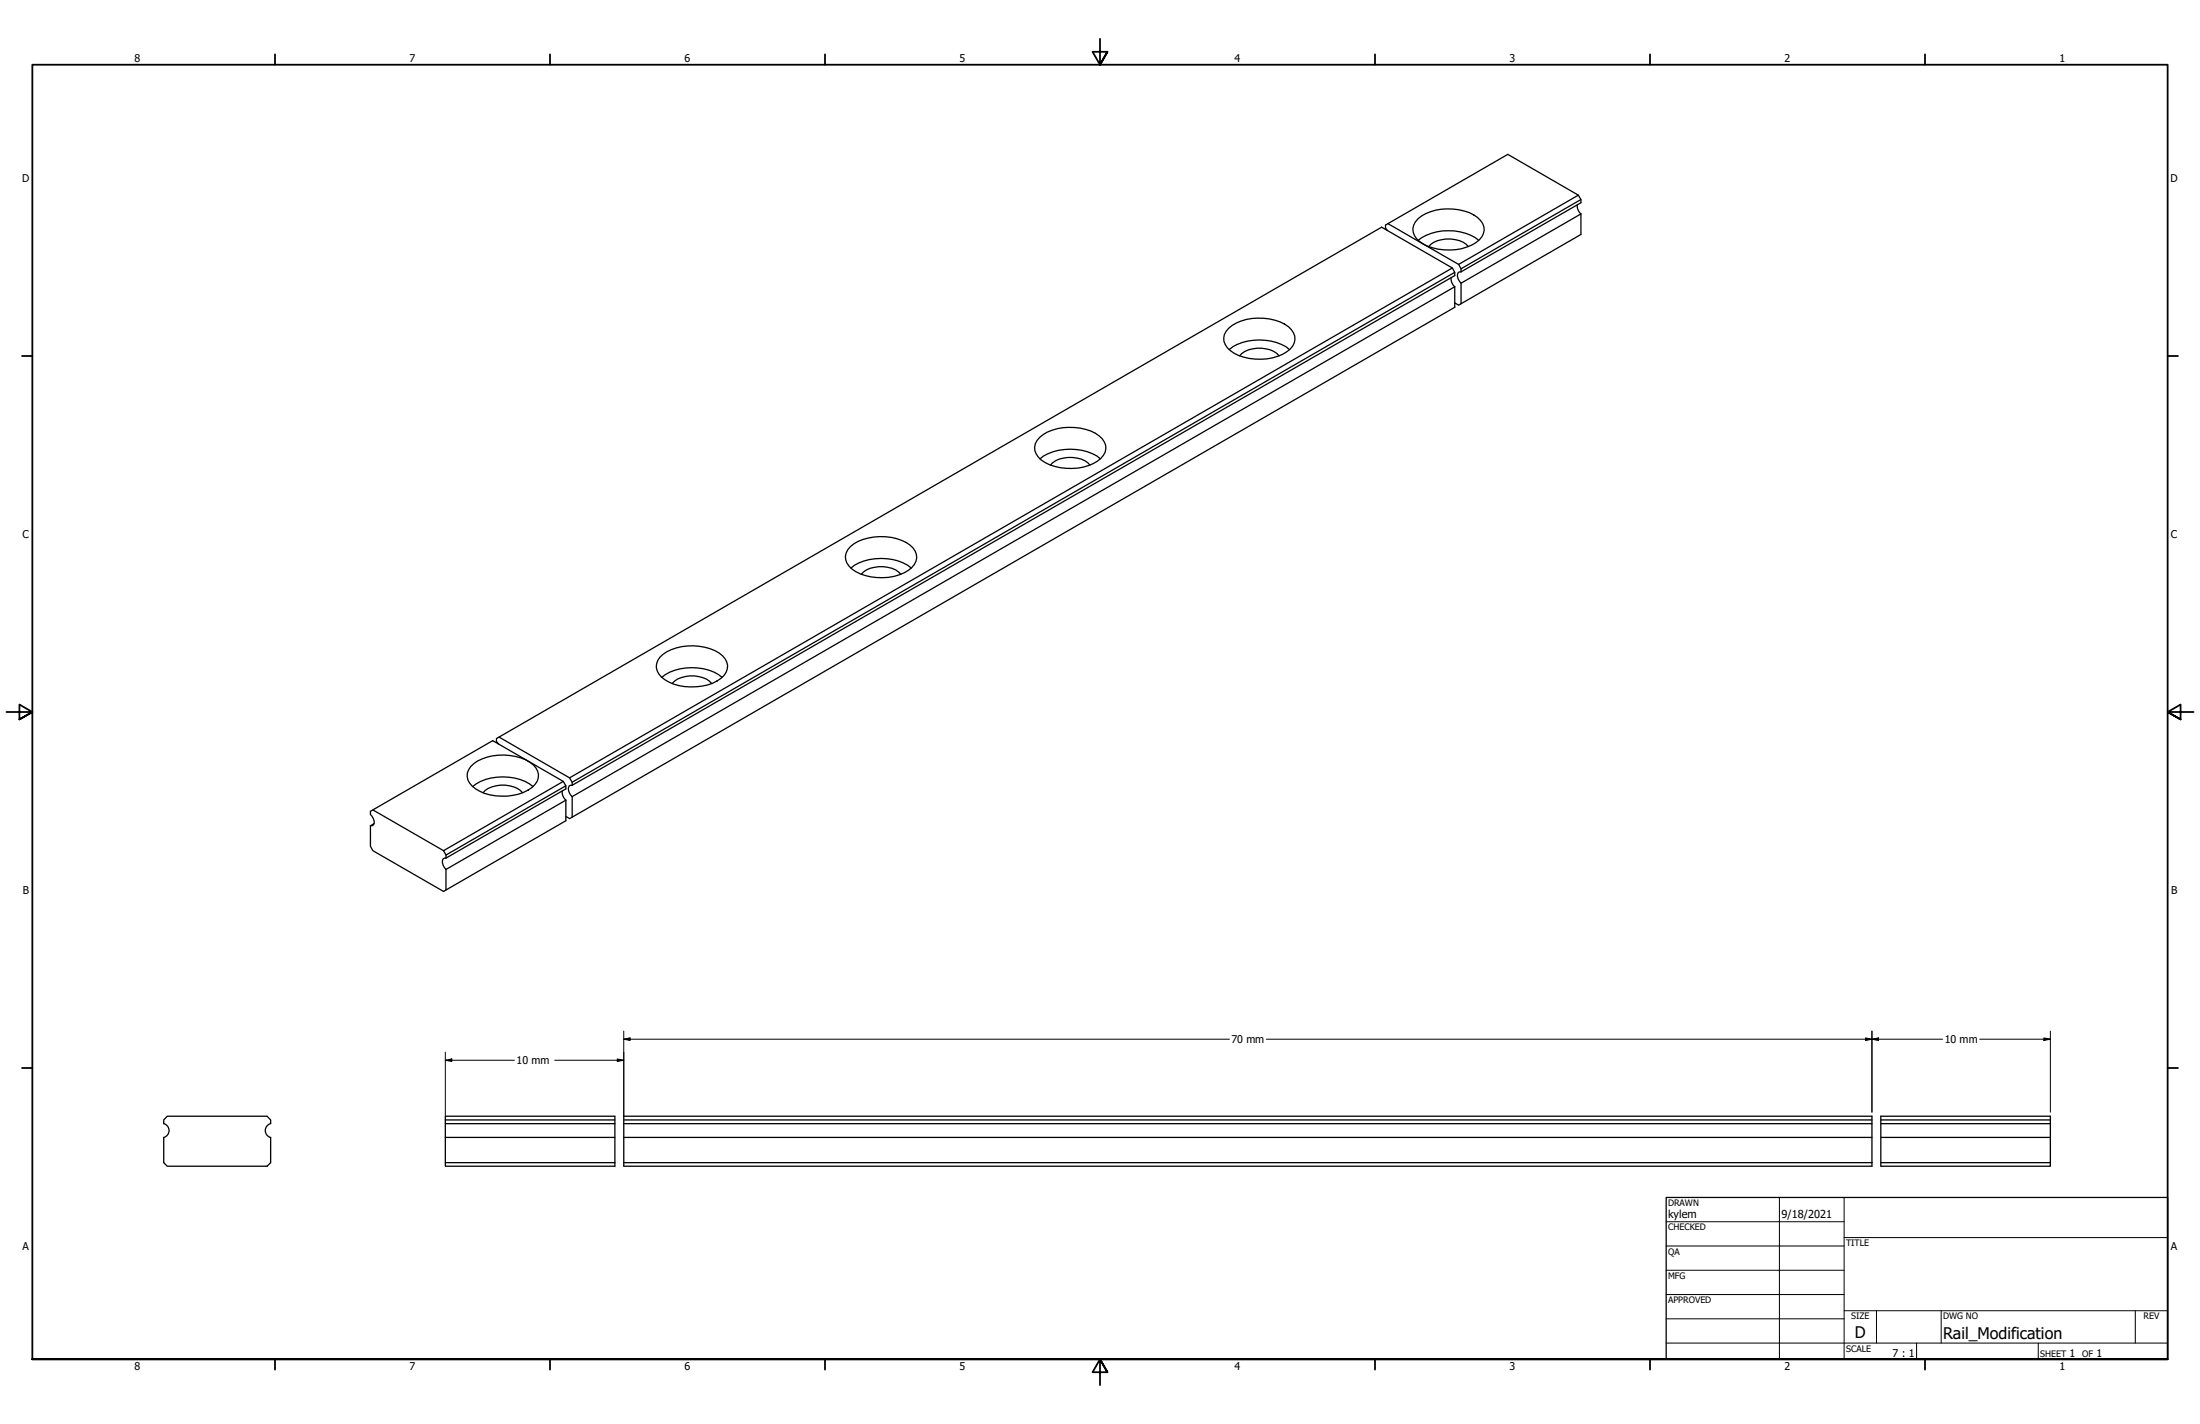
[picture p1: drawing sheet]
<svg xmlns="http://www.w3.org/2000/svg" width="864mm" height="559mm" viewBox="0 0 864 559" stroke-linecap="round" stroke-linejoin="round" font-family="sans-serif">
<!-- layer: Visible (ANSI) -->
<g fill="none" stroke="#000" stroke-width=".51">
<path d="M619.6 76.6l-47 27.2M620.6 78.3l-47.1 27.2M544.6 90.5l-.7-1v-1.2l.9-.5 27.8 16 .9 1.7M544.8 87.8l47.1-27.2 27.7 16 1 1.7v1.3l-47.1 27.1M556.6 85.9a20.4 20.4 0 0 1 21.9-1.6 6 6 0 0 1 3.2 8.7 15.2 15.2 0 0 1-12.5 5.1 18.1 18.1 0 0 1-13.2-4.5 5.3 5.3 0 0 1 .6-7.7zM556.7 94.3a20.7 20.7 0 0 1 23.8 0M560.8 96.8a10.5 10.5 0 0 1 10.4-2.8 7.7 7.7 0 0 1 5.2 2.8M619.1 80.4v.6a4.4 4.4 0 0 0 1.5 2.9M620.6 83.9v8.1l-47.1 27.2M620.6 83.9l-47.1 27.2M569.7 109a3.9 3.9 0 0 0 1.4 3.5M570.1 105.2l-346.5 200"/>
<path d="M571.1 112.5v8.1l-346.5 200.1M571.1 106.9l-346.5 200.1M571.1 112.5l-346.5 200.1M573.5 111.1v8.1l-.9 .6-1.5-.9M573.5 106.7h-.6a1.96 1.96 0 0 0-.5 2.8l1.1 1.6M573.5 105.5v1.2M482.3 128.8a20.4 20.4 0 0 1 22-1.6 6.1 6.1 0 0 1 3.1 8.6 17.1 17.1 0 0 1-14.8 5.1 14.3 14.3 0 0 1-11.7-5.7 5.1 5.1 0 0 1 1.4-6.4zM482.5 137.2a20.4 20.4 0 0 1 23.7 0M486.6 139.6a11.8 11.8 0 0 1 13.5-1.7l2 1.7M408.1 171.6a19.6 19.6 0 0 1 18.2-3.1 10.1 10.1 0 0 1 7.7 6.3 7 7 0 0 1-4.9 7.1 21.5 21.5 0 0 1-20.4-1.4 5.4 5.4 0 0 1-.6-8.9zM408.2 180.1a20.2 20.2 0 0 1 18.7-2.8l3.7 1.6 1.4 1.2M412.4 182.5a11.8 11.8 0 0 1 13.4-1.7l2.1 1.7"/>
<path d="M333.8 214.5a20.3 20.3 0 0 1 18.2-3.1 9.9 9.9 0 0 1 7.7 6.2 6.8 6.8 0 0 1-4.8 7.2 21.4 21.4 0 0 1-20.4-1.5 5.5 5.5 0 0 1-.7-8.8zM334 222.9a20.2 20.2 0 0 1 18.7-2.7l3.6 1.6 1.5 1.1M338.1 225.4a10.6 10.6 0 0 1 10.5-2.8 7.8 7.8 0 0 1 5 2.8M259 257.9a19.1 19.1 0 0 1 17.7-3.9 11.1 11.1 0 0 1 8.6 5.8 6.2 6.2 0 0 1-3.8 7.4 21.6 21.6 0 0 1-20.6-.5 5.7 5.7 0 0 1-1.9-8.8zM259.8 265.8a20.3 20.3 0 0 1 23.7 0M263.8 268.2a10.9 10.9 0 0 1 10.5-2.7 7.7 7.7 0 0 1 5.1 2.7M195.7 292l-.8-1v-1.2l1-.6 27.7 16 1 1.8v1.2M195.9 289.2l346.5-200 27.7 16 1 1.7v1.2l-346.5 200.1M146.4 317.8l-1 .6v1.2a3.8 3.8 0 0 1 1.2 4.1l-1.2 .3M184.8 300.8a18.9 18.9 0 0 1 17.6-3.9 11.4 11.4 0 0 1 8.7 5.8 6.1 6.1 0 0 1-3.8 7.4 21.6 21.6 0 0 1-20.6-.5 5.6 5.6 0 0 1-1.9-8.8zM185.5 308.7a20.4 20.4 0 0 1 23.7 0M189.6 311.1a11.8 11.8 0 0 1 13.5-1.7l2.1 1.7"/>
<path d="M220.7 310.4a4 4 0 0 0 1.4 3.6M221.1 306.6l-47 27.2 1 1.7 47-27.1M222.1 314v8.1l-47 27.1v-8M222.1 314l-47 27.2M224.6 312.6v8.1l-1 .5-1.5-.8M224.6 308.2h-.7a1.91 1.91 0 0 0-.5 2.7l1.2 1.7M145.4 324v8.1l1 1.7 27.7 16 1-.6M146.8 323.2l-1.4 .8M174.1 333.8l-27.7-16 47-27.2 27.7 16 1 1.8v1.2l-47 27.1v-1.2M175.1 336.7h-.7a1.91 1.91 0 0 0-.5 2.8l1.2 1.7M174.8 439.5v1.4h66.6M241.4 439.5h-66.6v-1.5h66.6v18.2"/>
<path d="M244.9 438h489.9v19.6h-489.9zM244.9 439.5h489.9M738.3 438h66.6v19.6h-66.6zM738.3 439.5h66.6M64.3 446.3v9.9l1.4 1.4h39.1l1.4-1.4v-9.9M106.3 446.4a2.81 2.81 0 0 1-2.2-2.7 2.81 2.81 0 0 1 2.1-2.8v-1.4l-1.4-1.5h-39.1l-1.4 1.5v1.4a2.81 2.81 0 0 1 2.1 2.8 2.81 2.81 0 0 1-2.2 2.7M174.8 440.9v5.4h66.6M174.8 446.3v9.9h66.6M174.8 456.2v1.4h66.6v-1.4M244.9 440.9h489.9M244.9 446.3h489.9M244.9 456.2h489.9"/>
<path d="M738.3 440.9h66.6M738.3 446.3h66.6M738.3 456.2h66.6"/>
</g>
<!-- layer: Border (ANSI) -->
<g fill="none" stroke="#000" stroke-width=".7">
<path d="M431.8 15.2v10.2l-2.9-5.1h5.8l-2.9 5.1 2.9-5.1M107.9 21.3v4.1M215.9 21.3v4.1M323.8 21.3v4.1M539.8 21.3v4.1M647.7 21.3v4.1M755.6 21.3v4.1M8.6 139.7h4.1M850.9 139.7h4.1M2.5 279.4h10.2l-5.1-2.9v5.8l5.1-2.9-5.1 2.9M861.1 279.4h-10.2l5.1-2.9v5.8l-5.1-2.9 5.1 2.9M8.6 419.1h4.1"/>
<path d="M850.9 419.1h4.1M12.7 533.4v-508h838.2v508h-838.2h838.2M107.9 533.4v4.1M215.9 533.4v4.1M323.8 533.4v4.1M434.7 538.5l-2.9-5.1 2.9 5.1h-5.8l2.9-5.1v10.2M539.8 533.4v4.1M647.7 533.4v4.1M755.6 533.4v4.1"/>
</g>
<!-- layer: Title (ANSI) -->
<g fill="none" stroke="#000" stroke-width=".39">
<path d="M654 479.4h69.9M698.5 469.9v63.5M723.9 469.9v63.5M654 488.9h69.9M654 498.5h69.9M723.9 485.6h127M654 508h69.9M654 517.5h69.9M723.9 514.3h127M736.6 514.3v12.7M762 514.3v12.7M838.2 514.3v12.7"/>
<path d="M654 527h196.9M752.3 527v6.4M800.1 527v6.4"/>
</g>
<path d="M654 469.9h196.9v63.5h-196.9z" fill="none" stroke="#000" stroke-width=".51"/>
<!-- layer: Dimension (ANSI) -->
<g fill="none" stroke="#000" stroke-width=".39">
<path d="M174.8 416.1l2.6-.6v1.1zM174.8 416.1h27.1M174.8 412.9v25M217.7 416.1h27.2M242.3 415.5l2.6 .6-2.6 .5zM244.9 407.8l2.4-.5v1zM244.9 404.6v33.3M244.9 407.8h237.7M497.1 407.8h265.5M732.3 407.3l2.5 .5-2.5 .5zM734.8 407.8l2.6-.5v1zM734.8 404.6v31.8"/>
<path d="M777.1 407.8h27.8M802.3 407.3l2.6 .5-2.6 .5zM804.9 404.6v31.8"/>
</g>
<g fill="#000">
<path d="M174.8 416.1l2.6-.6v1.1z" fill-rule="evenodd"/>
<path d="M242.3 415.5l2.6 .6-2.6 .5z" fill-rule="evenodd"/>
<path d="M244.9 407.8l2.4-.5v1z" fill-rule="evenodd"/>
<path d="M732.3 407.3l2.5 .5-2.5 .5z" fill-rule="evenodd"/>
<path d="M734.8 407.8l2.6-.5v1z" fill-rule="evenodd"/>
<path d="M802.3 407.3l2.6 .5-2.6 .5z" fill-rule="evenodd"/>
</g>
<g font-size="6.3">
<text x="728.1" y="524.9">D</text>
<text x="762.8" y="525.4">Rail_Modification</text>
</g>
<g font-size="4.3">
<text x="654.8" y="477.8">kylem</text>
<text x="699.3" y="478">9/18/2021</text>
</g>
<g font-size="4.2">
<text x="52.8" y="24.4">8</text>
<text x="160.8" y="24.4">7</text>
<text x="268.7" y="24.4">6</text>
<text x="376.7" y="24.4">5</text>
<text x="484.6" y="24.4">4</text>
<text x="592.6" y="24.4">3</text>
<text x="700.5" y="24.4">2</text>
<text x="808.5" y="24.4">1</text>
<text x="8.8" y="71.4">D</text>
<text x="852" y="71.4">D</text>
<text x="8.9" y="211.1">C</text>
<text x="852.2" y="211.1">C</text>
<text x="9" y="350.8">B</text>
<text x="852.2" y="350.8">B</text>
<text x="483.4" y="409.3">70 mm</text>
<text x="763.4" y="409.3">10 mm</text>
<text x="202.8" y="417.6">10 mm</text>
<text x="8.9" y="490.5">A</text>
<text x="852.2" y="490.5">A</text>
<text x="742.9" y="532.6">7 : 1</text>
<text x="812.4" y="532.6">1</text>
<text x="823" y="532.6">1</text>
<text x="52.8" y="537.5">8</text>
<text x="160.8" y="537.5">7</text>
<text x="268.7" y="537.5">6</text>
<text x="376.7" y="537.5">5</text>
<text x="484.6" y="537.5">4</text>
<text x="592.6" y="537.5">3</text>
<text x="700.5" y="537.5">2</text>
<text x="808.5" y="537.5">1</text>
</g>
<g font-size="3.5">
<text x="654.8" y="473.2">DRAWN</text>
<text x="654.8" y="482.8">CHECKED</text>
<text x="724.7" y="488.9">TITLE</text>
<text x="654.8" y="492.3">QA</text>
<text x="654.8" y="501.8">MFG</text>
<text x="654.8" y="511.4">APPROVED</text>
<text x="726.7" y="517.7">SIZE</text>
<text x="762.8" y="517.7">DWG NO</text>
<text x="841.4" y="517.7">REV</text>
<text x="724.7" y="530.4">SCALE</text>
<text x="800.9" y="532.6">SHEET</text>
<text x="817.4" y="532.6">OF</text>
</g>
</svg>
